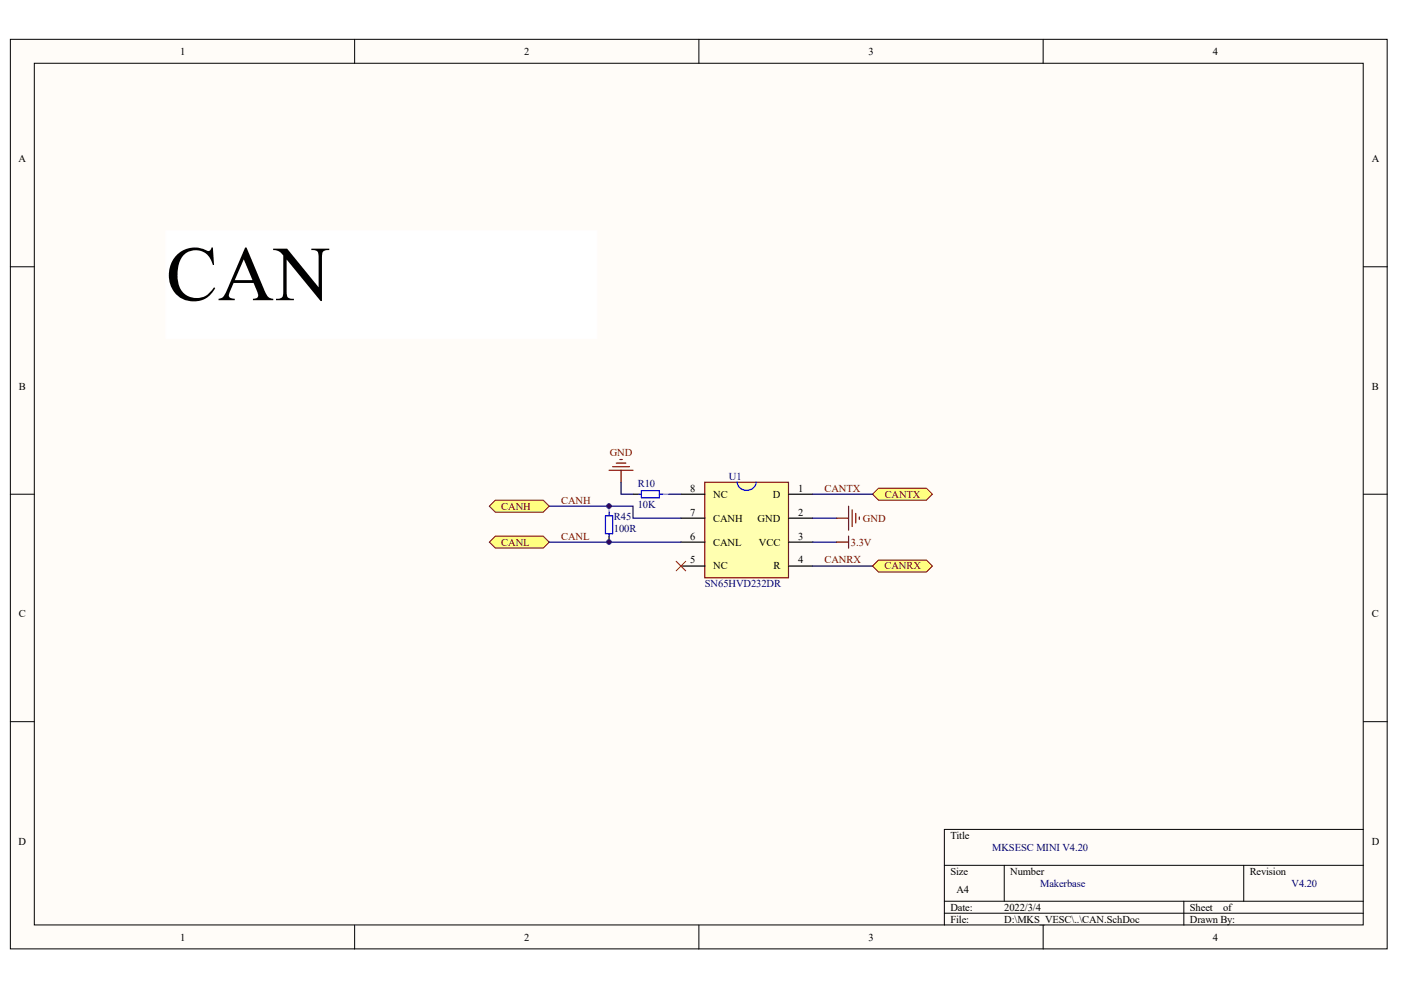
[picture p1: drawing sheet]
<svg xmlns="http://www.w3.org/2000/svg" width="297mm" height="210mm" viewBox="0 0 297 210" stroke-linecap="round" stroke-linejoin="round" font-family="sans-serif">
<g fill="#fffcf8" stroke="#000" stroke-width=".21">
<path d="M2.2 8.3h291.9v192.9h-291.9z"/>
<path d="M7.3 13.4h281.7v182.7h-281.7z"/>
</g>
<g fill="none" stroke="#000" stroke-width=".21">
<path d="M75.2 8.3v5.1M148.2 8.3v5.1M221.2 8.3v5.1M2.2 56.6h5.1M289.1 56.6h5.1M2.2 104.8h5.1M289.1 104.8h5.1M2.2 153h5.1M289.1 153h5.1M289.1 175.9h-88.9v20.3M75.2 196.2v5M148.2 196.2v5"/>
<path d="M200.2 183.5h88.9M200.2 191.1h88.9M200.2 193.6h88.9M212.9 183.5v7.6M221.2 196.2v5M251 191.1v5.1M263.7 183.5v7.6"/>
</g>
<path d="M149.4 102.2h17.8v20.3h-17.8z" fill="#ffffb0" stroke="#800000" stroke-width=".25"/>
<path d="M129.1 113.7v1.2M134.2 104.8h1.3M144.4 104.8h5M144.4 114.9h5M144.4 109.9h5M167.2 104.8h5.1M167.2 114.9h5.1M167.2 109.9h5.1M144.4 120h5M167.2 120h5.1" fill="none" stroke="#000" stroke-width=".25"/>
<path d="M128.4 109.4h1.5v3.8h-1.5zM129.1 108.6v.8M129.1 113.2v.5M135.5 104.8h.5M136 104h3.8v1.5h-3.8zM139.8 104.8h.8M156.3 102.2a2.03 2.03 0 0 0 2 1.8 2.03 2.03 0 0 0 2-1.8" fill="none" stroke="#00f" stroke-width=".25"/>
<path d="M129.1 107.3v1.3M140.6 104.8h1.2" fill="none" stroke="#bc39ff" stroke-width=".25"/>
<path d="M143.4 119l2 2M145.4 119l-2 2" fill="none" stroke="#f00" stroke-width=".21"/>
<path d="M116.4 107.3h17.8v2.6h10.2M141.8 104.8h2.6M172.3 114.9h5.1M172.3 109.9h5.1M172.3 120h12.7" fill="none" stroke="#000080" stroke-width=".25"/>
<path d="M129.1 99.7h5.1M129.9 98.9h3.6M130.7 98.2h2M131.4 97.4h.5M131.7 99.7v2.5" fill="none" stroke="#800000" stroke-width=".25"/>
<g fill="#ffff80" stroke="#800000" stroke-width=".21">
<path d="M103.7 114.9l1.3-1.2h10.2l1.2 1.2-1.2 1.3h-10.2z" fill-rule="evenodd"/>
<path d="M103.7 107.3l1.3-1.2h10.2l1.2 1.2-1.2 1.3h-10.2z" fill-rule="evenodd"/>
<path d="M185 104.8l1.3-1.3h10.1l1.3 1.3-1.3 1.3h-10.1z" fill-rule="evenodd"/>
<path d="M185 120l1.3-1.3h10.1l1.3 1.3-1.3 1.3h-10.1z" fill-rule="evenodd"/>
</g>
<path d="M35.2 48.9h91.3v22.8h-91.3z" fill="#fff" stroke="#fff" stroke-width=".21"/>
<path d="M116.4 114.9h28M131.7 102.2v2.6h2.5M172.3 104.8h12.7" fill="none" stroke="#000080" stroke-width=".25"/>
<path d="M177.4 114.9h2.5M177.4 109.9h2.5M179.9 107.3v5.1M179.9 113.7v2.5M180.7 108.1v3.5M181.4 108.8v2.1M182.2 109.6v.5" fill="none" stroke="#800000" stroke-width=".25"/>
<g fill="#000080" stroke="#000080" stroke-width=".21">
<circle cx="129.1" cy="114.9" r=".48"/>
<circle cx="129.1" cy="107.3" r=".48"/>
</g>
<text font-size="16.5" x="35.2" y="63.6">CAN</text>
<g font-size="2.2">
<text x="38.2" y="11.6">1</text>
<text x="111.2" y="11.6">2</text>
<text x="184.2" y="11.6">3</text>
<text x="257.1" y="11.6">4</text>
<text x="3.9" y="34.4">A</text>
<text x="290.8" y="34.4">A</text>
<text x="4" y="82.7">B</text>
<text x="290.9" y="82.7">B</text>
<text x="146.3" y="104.2">8</text>
<text x="151.2" y="105.5">NC</text>
<text x="163.8" y="105.5">D</text>
<text x="169.2" y="104.2">1</text>
<text x="146.3" y="109.3">7</text>
<text x="151.2" y="110.6">CANH</text>
<text x="160.6" y="110.6">GND</text>
<text x="169.2" y="109.3">2</text>
<text x="146.3" y="119.5">5</text>
<text x="146.3" y="114.4">6</text>
<text x="151.2" y="115.7">CANL</text>
<text x="160.9" y="115.7">VCC</text>
<text x="169.2" y="119.5">4</text>
<text x="169.2" y="114.4">3</text>
<text x="151.2" y="120.7">NC</text>
<text x="164" y="120.7">R</text>
<text x="4" y="130.9">C</text>
<text x="290.9" y="130.9">C</text>
<text x="3.9" y="179.1">D</text>
<text x="201.5" y="177.8">Title</text>
<text x="290.8" y="179.1">D</text>
<text x="201.5" y="185.5">Size</text>
<text x="214.2" y="185.5">Number</text>
<text x="265" y="185.5">Revision</text>
<text x="202.8" y="189.3">A4</text>
<text x="201.5" y="193.1">Date:</text>
<text x="201.5" y="195.6">File:</text>
<text x="212.9" y="193.1">2022/3/4</text>
<text x="212.9" y="195.6">D:\MKS_VESC\..\CAN.SchDoc</text>
<text x="252.3" y="193.1">Sheet</text>
<text x="252.3" y="195.6">Drawn By:</text>
<text x="259.3" y="193.1">of</text>
<text x="38.2" y="199.4">1</text>
<text x="111.2" y="199.4">2</text>
<text x="184.2" y="199.4">3</text>
<text x="257.1" y="199.4">4</text>
</g>
<g font-size="2.2" fill="#800000">
<text x="129.3" y="96.6">GND</text>
<text x="119" y="106.8">CANH</text>
<text x="174.8" y="104.2">CANTX</text>
<text x="187.6" y="105.5">CANTX</text>
<text x="106.3" y="108">CANH</text>
<text x="183" y="110.6">GND</text>
<text x="106.3" y="115.7">CANL</text>
<text x="119" y="114.4">CANL</text>
<text x="174.8" y="119.5">CANRX</text>
<text x="180.4" y="115.7">3.3V</text>
<text x="187.5" y="120.7">CANRX</text>
</g>
<g font-size="2.2" fill="#000080">
<text x="154.5" y="101.7">U1</text>
<text x="135.2" y="103.2">R10</text>
<text x="135.2" y="107.8">10K</text>
<text x="130.2" y="110.3">R45</text>
<text x="130.2" y="112.9">100R</text>
<text x="149.4" y="124.5">SN65HVD232DR</text>
<text x="210.4" y="180.4">MKSESC MINI V4.20</text>
<text x="220.5" y="188">Makerbase</text>
<text x="273.8" y="188">V4.20</text>
</g>
</svg>
